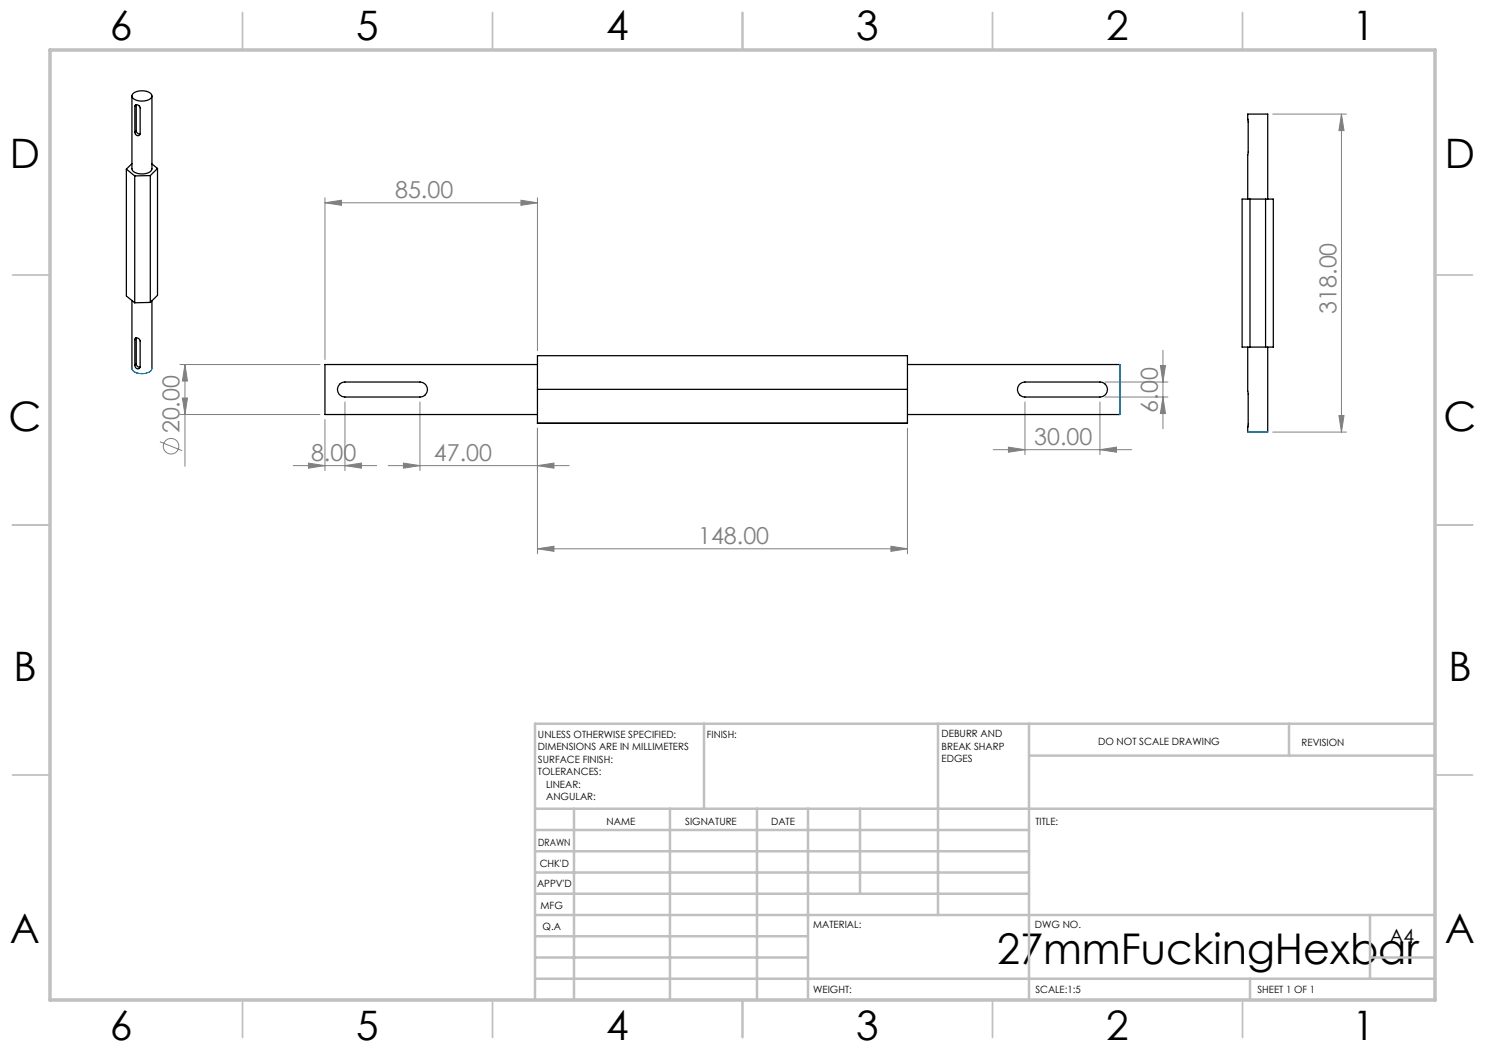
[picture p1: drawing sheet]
<svg xmlns="http://www.w3.org/2000/svg" width="297mm" height="210mm" viewBox="0 0 297 210" stroke-linecap="round" stroke-linejoin="round" font-family="sans-serif">
<g fill="none" stroke="#808080" stroke-width=".2">
<path d="M65 39.6v32.3M107.5 39.6v30.5M254.5 22.8h14.8M268.3 22.8v63.6M268.3 22.8l.5 3.3h-1zM65 40.6l3.3-.6v1.1zM65 40.6h42.5M104.2 40l3.3 .6-3.3 .5zM36 72.9h28M36.5 79.6h1l-.5 3.3zM37 72.9l.5 3.3h-1zM37 72.9v20.4"/>
<path d="M221 76.4h12.6M221 79.4h12.6M232.1 73.1h1l-.5 3.3zM232.6 79.4l.5 3.3h-1zM232.6 70.1v15.7M32 88.4l4.4 1.7M36 82.9h28M58.6 93.1h16.7M61.7 92.6l3.3 .5-3.3 .5zM65 83.9v10.2M69 93.1l3.3-.5v1zM69 80.4v13.7"/>
<path d="M77.6 93.1h36.2M80.7 92.6l3.3 .5-3.3 .5zM84 80.4v13.7M107.5 93.1l3.3-.5v1zM107.5 85.6v25.2M181.5 85.6v25.2M198.6 89.9h27.7M201.7 89.4l3.3 .5-3.3 .5zM205 80.4v10.5M220 89.9l3.3-.5v1zM220 80.4v10.5M254.5 86.4h14.8"/>
<path d="M267.8 83.1h1l-.5 3.3zM107.5 109.8l3.3-.5v1zM107.5 109.8h74M178.2 109.3l3.3 .5-3.3 .5z"/>
<circle cx="34.2" cy="89.2" r="1.56"/>
</g>
<g fill="none" stroke="#c0c0c0" stroke-width=".35">
<path d="M48.5 2.5v7.5M98.5 2.5v7.5M148.5 2.5v7.5M198.5 2.5v7.5M248.5 2.5v7.5M2.5 55h7.5M287 55h7.5M2.5 105h7.5M287 105h7.5M2.5 155h7.5M287 155h7.5M48.5 200v7.5"/>
<path d="M98.5 200v7.5M148.5 200v7.5M198.5 200v7.5M248.5 200v7.5"/>
</g>
<g fill="none" stroke="#c0c0c0" stroke-width=".5">
<path d="M140.8 144.8v17M187.6 144.8v38.2M205.8 144.8v55.2M205.8 151.1h81.2M257.8 144.8v6.3M287 144.8h-180v55.2M107 161.8h180M107 178.8h98.8M107 174.5h98.8M107 170.3h98.8M107 166h98.8M114.8 161.8v38.2"/>
<path d="M134 161.8v38.2M151.4 161.8v38.2M161.6 161.8v38.2M172 161.8v17M107 195.8h180M107 191.5h54.6M107 187.3h54.6M107 183h180M250 195.8v4.2M274 191.5h13M274 183v12.8"/>
</g>
<path d="M10 10h277v190h-277z" fill="none" stroke="#c0c0c0" stroke-width=".7"/>
<g fill="#808080">
<path d="M65 40.6l3.3-.6v1.1zM104.2 40l3.3 .6-3.3 .5z"/>
<path d="M107.5 109.8l3.3-.5v1zM178.2 109.3l3.3 .5-3.3 .5z"/>
<path d="M80.7 92.6l3.3 .5-3.3 .5zM107.5 93.1l3.3-.5v1z"/>
<path d="M69 93.1l3.3-.5v1zM61.7 92.6l3.3 .5-3.3 .5z"/>
<path d="M201.7 89.4l3.3 .5-3.3 .5zM220 89.9l3.3-.5v1z"/>
<path d="M36.5 79.6h1l-.5 3.3zM37 72.9l.5 3.3h-1z"/>
<path d="M268.3 22.8l.5 3.3h-1zM267.8 83.1h1l-.5 3.3z"/>
<path d="M232.1 73.1h1l-.5 3.3zM232.6 79.4l.5 3.3h-1z"/>
</g>
<g fill="none" stroke="#000" stroke-width=".25">
<path d="M26.4 19.2v14.6a1.87 1.87 0 0 0 2.2 1 1.63 1.63 0 0 0 1.8-1v-14.6M26.6 18.8a2.85 2.85 0 0 1 3.8 .2 1.24 1.24 0 0 1-1.5 1.2 2.16 2.16 0 0 1-2.5-1zM25.3 33.8l1.6 1.4M25.3 33.8v25.4l1.6 1.4M26.4 32.7l-1.1 1.1M26.9 35.2v25.4M27 21.3a.56 .56 0 0 1 .6-.3 .56 .56 0 0 1 .4 .5v5.2a.55 .55 0 0 1-.6 .4 .55 .55 0 0 1-.4-.7M27 21.3v5.1M27.3 26.2l.1 .4 .6 .2M27.3 21l-.3 .3M27.3 21v5.2M27.3 26.2l-.3 .2"/>
<path d="M27.3 20.9v.1M30.1 35.1l-3.2 .1M30.1 35.1v25.4M30.4 32.8l1.1 .9M31.5 33.7l-1.4 1.4M31.5 33.7v25.4l-1.4 1.4M248.4 39.8h6.3v29.6h-6.3zM249.5 23.8h.1M249.5 23.8v16M249.5 23.8v-1h4v17M250 39.8v29.6M253.1 39.8v29.6"/>
<path d="M26.4 60.1v13.6M27 67.9a.45 .45 0 0 1 .4-.4 .45 .45 0 0 1 .5 .3l.1 .4v5.1a.54 .54 0 0 1-.6 .5 .54 .54 0 0 1-.4-.7M27 67.9v5.2M27.3 72.8l.2 .5 .5 .1M27.3 67.6v5.2M27.3 67.6l-.3 .3M27.3 72.8l-.3 .3M27.3 67.6h.1M30.1 60.5l-3.2 .1M30.4 60.2v13.5M67.9 76.8l.6-.3 .5-.1h15a1.5 1.5 0 0 1 1.5 1.5 1.5 1.5 0 0 1-1.5 1.5h-15a1.5 1.5 0 0 1-1.4-.9 1.5 1.5 0 0 1 .3-1.7zM107.5 72.9h-42.5v10h42.5"/>
<path d="M107.5 71.1h74v13.5l-74 .1zM107.5 77.9h74M181.5 72.9h42.5M203.9 76.8l.4-.2 .7-.2h15a1.5 1.5 0 0 1 1.5 1.5 1.5 1.5 0 0 1-1.5 1.5h-15a1.5 1.5 0 0 1-1.4-.9 1.5 1.5 0 0 1 .3-1.7zM249.5 69.4v16M253.5 69.4v17M181.5 82.9h42.5M249.5 85.4h.1M249.5 85.4v1"/>
</g>
<path d="M26.4 73.7a1.99 1.99 0 0 0 2.4 1l.8-.2 .6-.3M26.4 73.7a1.57 1.57 0 0 0 1.8 1l1.2-.1 .8-.4M30.4 73.7l-.2 .5M224 72.9v10zM249.5 86.4h2zM251.5 86.4h2z" fill="none" stroke="#0080c0" stroke-width=".2"/>
<text font-size="8.5" x="199.4" y="192.7">27mmFuckingHexbar</text>
<g font-size="8.1">
<text x="22" y="8">6</text>
<text x="71.2" y="8">5</text>
<text x="121.2" y="8">4</text>
<text x="171.3" y="8">3</text>
<text x="221.3" y="8">2</text>
<text x="270.5" y="8">1</text>
<text x="2" y="33.6">D</text>
<text x="289" y="33.6">D</text>
<text x="1.7" y="86.1">C</text>
<text x="288.7" y="86.1">C</text>
<text x="2.7" y="136.1">B</text>
<text x="289.7" y="136.1">B</text>
<text x="2" y="188.6">A</text>
<text x="289" y="188.6">A</text>
<text x="22" y="208">6</text>
<text x="71.2" y="208">5</text>
<text x="121.2" y="208">4</text>
<text x="171.3" y="208">3</text>
<text x="221.3" y="208">2</text>
<text x="270.5" y="208">1</text>
</g>
<g font-size="4.7" fill="#808080">
<text x="79" y="39.5">85.00</text>
<text x="267.3" y="62.7" transform="rotate(-90 267.3 62.7)">318.00</text>
<text x="231.6" y="82.5" transform="rotate(-90 231.6 82.5)">6.00</text>
<text x="35.9" y="86.7" transform="rotate(-90 35.9 86.7)">20.00</text>
<text x="206.8" y="88.9">30.00</text>
<text x="62.2" y="92.1">8.00</text>
<text x="86.8" y="92.1">47.00</text>
<text x="139.6" y="108.7">148.00</text>
</g>
<text font-size="3.9" x="277.9" y="188.5">A4</text>
<g font-size="2">
<text x="107.6" y="147.6">UNLESS OTHERWISE SPECIFIED:</text>
<text x="141.4" y="147.6">FINISH:</text>
<text x="188.3" y="147.5">DEBURR AND</text>
<text x="188.3" y="150">BREAK SHARP</text>
<text x="219.6" y="149">DO NOT SCALE DRAWING</text>
<text x="260.3" y="149.2">REVISION</text>
<text x="107.6" y="150.1">DIMENSIONS ARE IN MILLIMETERS</text>
<text x="107.6" y="152.6">SURFACE FINISH:</text>
<text x="107.6" y="155.1">TOLERANCES:</text>
<text x="188.3" y="152.5">EDGES</text>
<text x="109.2" y="157.6">LINEAR:</text>
<text x="109.2" y="160.1">ANGULAR:</text>
<text x="121.3" y="165">NAME</text>
<text x="137" y="164.9">SIGNATURE</text>
<text x="154.2" y="164.9">DATE</text>
<text x="207.1" y="164.9">TITLE:</text>
<text x="107.6" y="169.1">DRAWN</text>
<text x="107.9" y="173.3">CHK'D</text>
<text x="107.4" y="177.4">APPV'D</text>
<text x="108.1" y="181.8">MFG</text>
<text x="108.5" y="186">Q.A</text>
<text x="162.6" y="185.5">MATERIAL:</text>
<text x="207" y="185.5">DWG NO.</text>
<text x="162.6" y="198.5">WEIGHT:</text>
<text x="207.1" y="198.6">SCALE:1:5</text>
<text x="251.5" y="198.6">SHEET 1 OF 1</text>
</g>
</svg>
